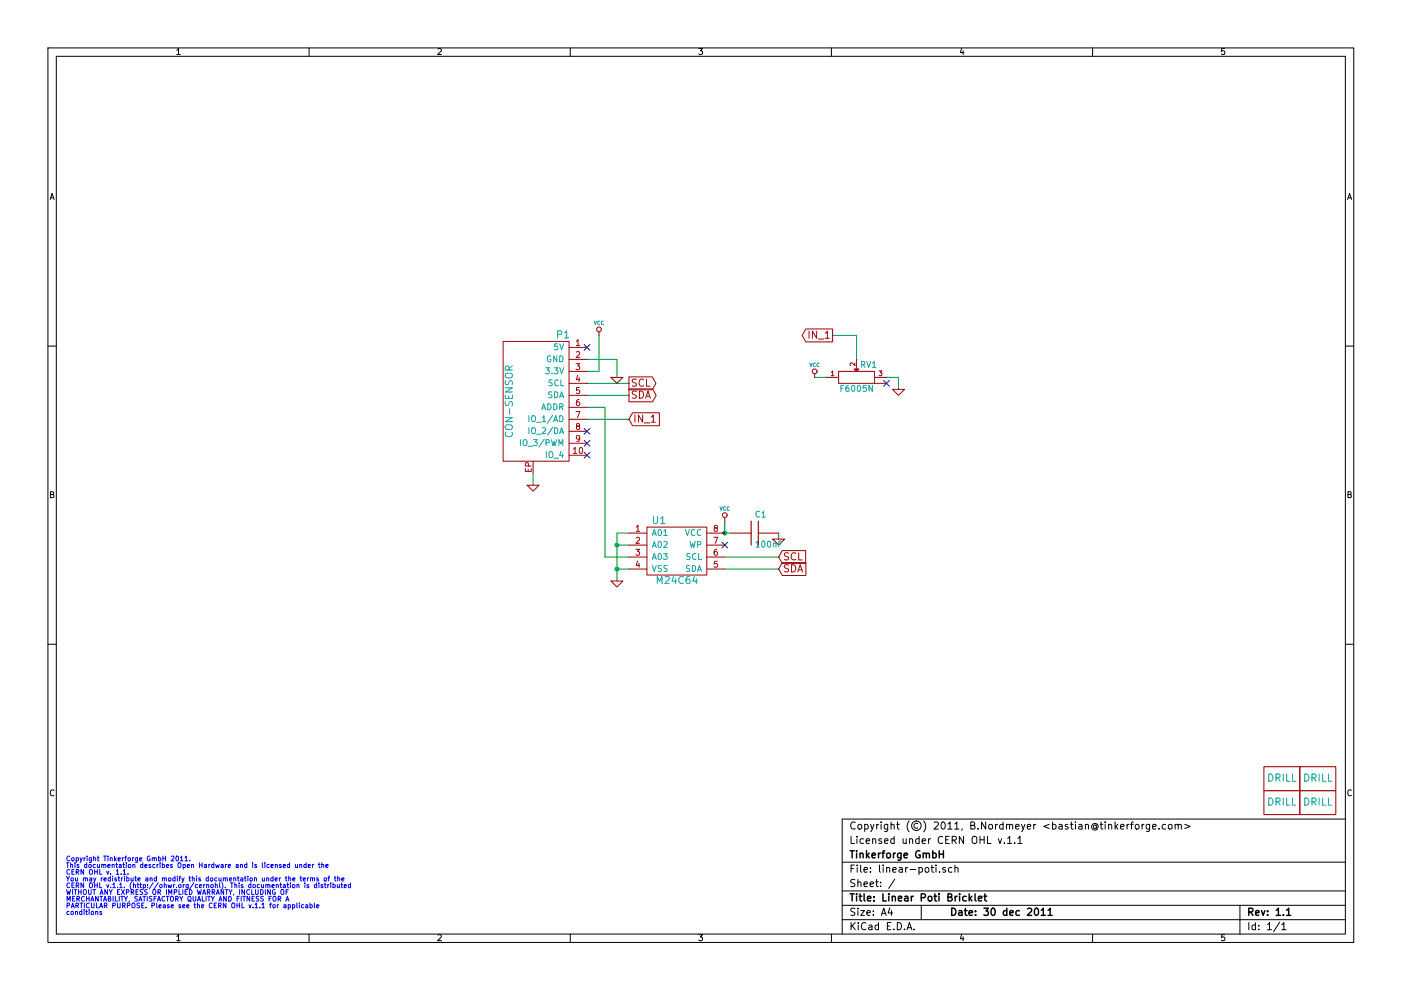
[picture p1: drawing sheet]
EESchema Schematic File Version 2  date Fr 30 Dez 2011 10:09:52 CET
LIBS:power
LIBS:device
LIBS:transistors
LIBS:conn
LIBS:linear
LIBS:regul
LIBS:74xx
LIBS:cmos4000
LIBS:adc-dac
LIBS:memory
LIBS:xilinx
LIBS:special
LIBS:microcontrollers
LIBS:dsp
LIBS:microchip
LIBS:analog_switches
LIBS:motorola
LIBS:texas
LIBS:intel
LIBS:audio
LIBS:interface
LIBS:digital-audio
LIBS:philips
LIBS:display
LIBS:cypress
LIBS:siliconi
LIBS:opto
LIBS:atmel
LIBS:contrib
LIBS:valves
LIBS:tinkerforge
EELAYER 25  0
EELAYER END
$Descr A4 11700 8267
encoding utf-8
Sheet 1 1
Title "Linear Poti Bricklet"
Date "30 dec 2011"
Rev "1.1"
Comp "Tinkerforge GmbH"
Comment1 "Licensed under CERN OHL v.1.1"
Comment2 "Copyright (©) 2011, B.Nordmeyer <bastian@tinkerforge.com>"
Comment3 ""
Comment4 ""
$EndDescr
Text Notes 550  7200 0    40   ~ 0
Copyright Tinkerforge GmbH 2011.\nThis documentation describes Open Hardware and is licensed under the\nCERN OHL v. 1.1.\nYou may redistribute and modify this documentation under the terms of the\nCERN OHL v.1.1. (http://ohwr.org/cernohl). This documentation is distributed\nWITHOUT ANY EXPRESS OR IMPLIED WARRANTY, INCLUDING OF\nMERCHANTABILITY, SATISFACTORY QUALITY AND FITNESS FOR A\nPARTICULAR PURPOSE. Please see the CERN OHL v.1.1 for applicable\nconditions\n
NoConn ~ 4900 2900
Wire Wire Line
	5150 3150 5150 3000
Wire Wire Line
	5150 3000 4900 3000
Connection ~ 6050 4450
Wire Wire Line
	6050 4350 6050 4450
Wire Wire Line
	6500 4500 6500 4450
Wire Wire Line
	6800 3150 6900 3150
Wire Wire Line
	4900 3500 5250 3500
Wire Wire Line
	6050 4750 6500 4750
Wire Wire Line
	4900 3200 5250 3200
Connection ~ 5150 4550
Wire Wire Line
	5250 4450 5150 4450
Wire Wire Line
	5150 4450 5150 4850
Wire Wire Line
	5150 4750 5250 4750
Wire Wire Line
	4450 4050 4450 3950
Wire Wire Line
	4900 3400 5050 3400
Wire Wire Line
	5050 3400 5050 4650
Wire Wire Line
	5050 4650 5250 4650
Wire Wire Line
	5150 4550 5250 4550
Connection ~ 5150 4750
Wire Wire Line
	4900 3300 5250 3300
Wire Wire Line
	6050 4650 6500 4650
Wire Wire Line
	6950 2800 7150 2800
Wire Wire Line
	7150 2800 7150 3000
Wire Wire Line
	7400 3150 7500 3150
Wire Wire Line
	7500 3150 7500 3250
Wire Wire Line
	6050 4450 6100 4450
Wire Wire Line
	4900 3100 5000 3100
Wire Wire Line
	5000 3100 5000 2800
NoConn ~ 6050 4550
$Comp
L GND #PWR01
U 1 1
P 6500 4500
F 0 "#PWR01" H 6500 4500 30  0001 C CNN
F 1 "GND" H 6500 4430 30  0001 C CNN
	1    6500 4500
	1    0    0    -1  
$EndComp
$Comp
L C C1
U 1 1
P 6300 4450
F 0 "C1" V 6150 4450 50  0000 L CNN
F 1 "100nF" V 6400 4450 50  0000 L CNN
F 2 "0603" H 6300 4450 60  0001 C CNN
	1    6300 4450
	0    1    1    0   
$EndComp
$Comp
L DRILL U2
U 1 1
P 10700 6500
F 0 "U2" H 10750 6550 60  0001 C CNN
F 1 "DRILL" H 10700 6500 60  0000 C CNN
F 2 "Drill" H 10700 6500 60  0001 C CNN
	1    10700 6500
	1    0    0    -1  
$EndComp
$Comp
L DRILL U3
U 1 1
P 10700 6700
F 0 "U3" H 10750 6750 60  0001 C CNN
F 1 "DRILL" H 10700 6700 60  0000 C CNN
F 2 "Drill" H 10700 6700 60  0001 C CNN
	1    10700 6700
	1    0    0    -1  
$EndComp
$Comp
L DRILL U5
U 1 1
P 11000 6700
F 0 "U5" H 11050 6750 60  0001 C CNN
F 1 "DRILL" H 11000 6700 60  0000 C CNN
F 2 "Drill" H 11000 6700 60  0001 C CNN
	1    11000 6700
	1    0    0    -1  
$EndComp
$Comp
L DRILL U4
U 1 1
P 11000 6500
F 0 "U4" H 11050 6550 60  0001 C CNN
F 1 "DRILL" H 11000 6500 60  0000 C CNN
F 2 "Drill" H 11000 6500 60  0001 C CNN
	1    11000 6500
	1    0    0    -1  
$EndComp
NoConn ~ 4900 3800
NoConn ~ 4900 3700
NoConn ~ 4900 3600
NoConn ~ 7400 3200
$Comp
L RK11K113 RV1
U 1 1
P 7150 3150
F 0 "RV1" H 7250 3250 50  0000 C CNN
F 1 "F6005N" H 7150 3050 50  0000 C CNN
F 2 "F6005N" H 7150 3150 60  0001 C CNN
	1    7150 3150
	1    0    0    -1  
$EndComp
$Comp
L GND #PWR02
U 1 1
P 7500 3250
F 0 "#PWR02" H 7500 3250 30  0001 C CNN
F 1 "GND" H 7500 3180 30  0001 C CNN
	1    7500 3250
	1    0    0    -1  
$EndComp
Text GLabel 6950 2800 0    60   Output ~ 0
IN_1
$Comp
L VCC #PWR03
U 1 1
P 6800 3150
F 0 "#PWR03" H 6800 3250 30  0001 C CNN
F 1 "VCC" H 6800 3250 30  0000 C CNN
	1    6800 3150
	1    0    0    -1  
$EndComp
Text GLabel 5250 3500 2    60   Input ~ 0
IN_1
Text GLabel 6500 4750 2    60   Input ~ 0
SDA
Text GLabel 6500 4650 2    60   Input ~ 0
SCL
Text GLabel 5250 3300 2    60   Output ~ 0
SDA
Text GLabel 5250 3200 2    60   Output ~ 0
SCL
$Comp
L VCC #PWR04
U 1 1
P 6050 4350
F 0 "#PWR04" H 6050 4450 30  0001 C CNN
F 1 "VCC" H 6050 4450 30  0000 C CNN
	1    6050 4350
	1    0    0    -1  
$EndComp
$Comp
L GND #PWR05
U 1 1
P 5150 4850
F 0 "#PWR05" H 5150 4850 30  0001 C CNN
F 1 "GND" H 5150 4780 30  0001 C CNN
	1    5150 4850
	1    0    0    -1  
$EndComp
$Comp
L CAT24C U1
U 1 1
P 5650 4850
F 0 "U1" H 5500 5350 60  0000 C CNN
F 1 "M24C64" H 5650 4850 60  0000 C CNN
F 2 "TSSOP8" H 5650 4850 60  0001 C CNN
	1    5650 4850
	1    0    0    -1  
$EndComp
$Comp
L VCC #PWR06
U 1 1
P 5000 2800
F 0 "#PWR06" H 5000 2900 30  0001 C CNN
F 1 "VCC" H 5000 2900 30  0000 C CNN
	1    5000 2800
	1    0    0    -1  
$EndComp
$Comp
L GND #PWR07
U 1 1
P 5150 3150
F 0 "#PWR07" H 5150 3150 30  0001 C CNN
F 1 "GND" H 5150 3080 30  0001 C CNN
	1    5150 3150
	1    0    0    -1  
$EndComp
$Comp
L GND #PWR08
U 1 1
P 4450 4050
F 0 "#PWR08" H 4450 4050 30  0001 C CNN
F 1 "GND" H 4450 3980 30  0001 C CNN
	1    4450 4050
	1    0    0    -1  
$EndComp
$Comp
L CON-SENSOR P1
U 1 1
P 4450 3350
F 0 "P1" H 4200 3900 60  0000 C CNN
F 1 "CON-SENSOR" V 4650 3350 60  0000 C CNN
F 2 "CON-SENSOR" H 4450 3350 60  0001 C CNN
	1    4450 3350
	-1   0    0    -1  
$EndComp
$EndSCHEMATC
